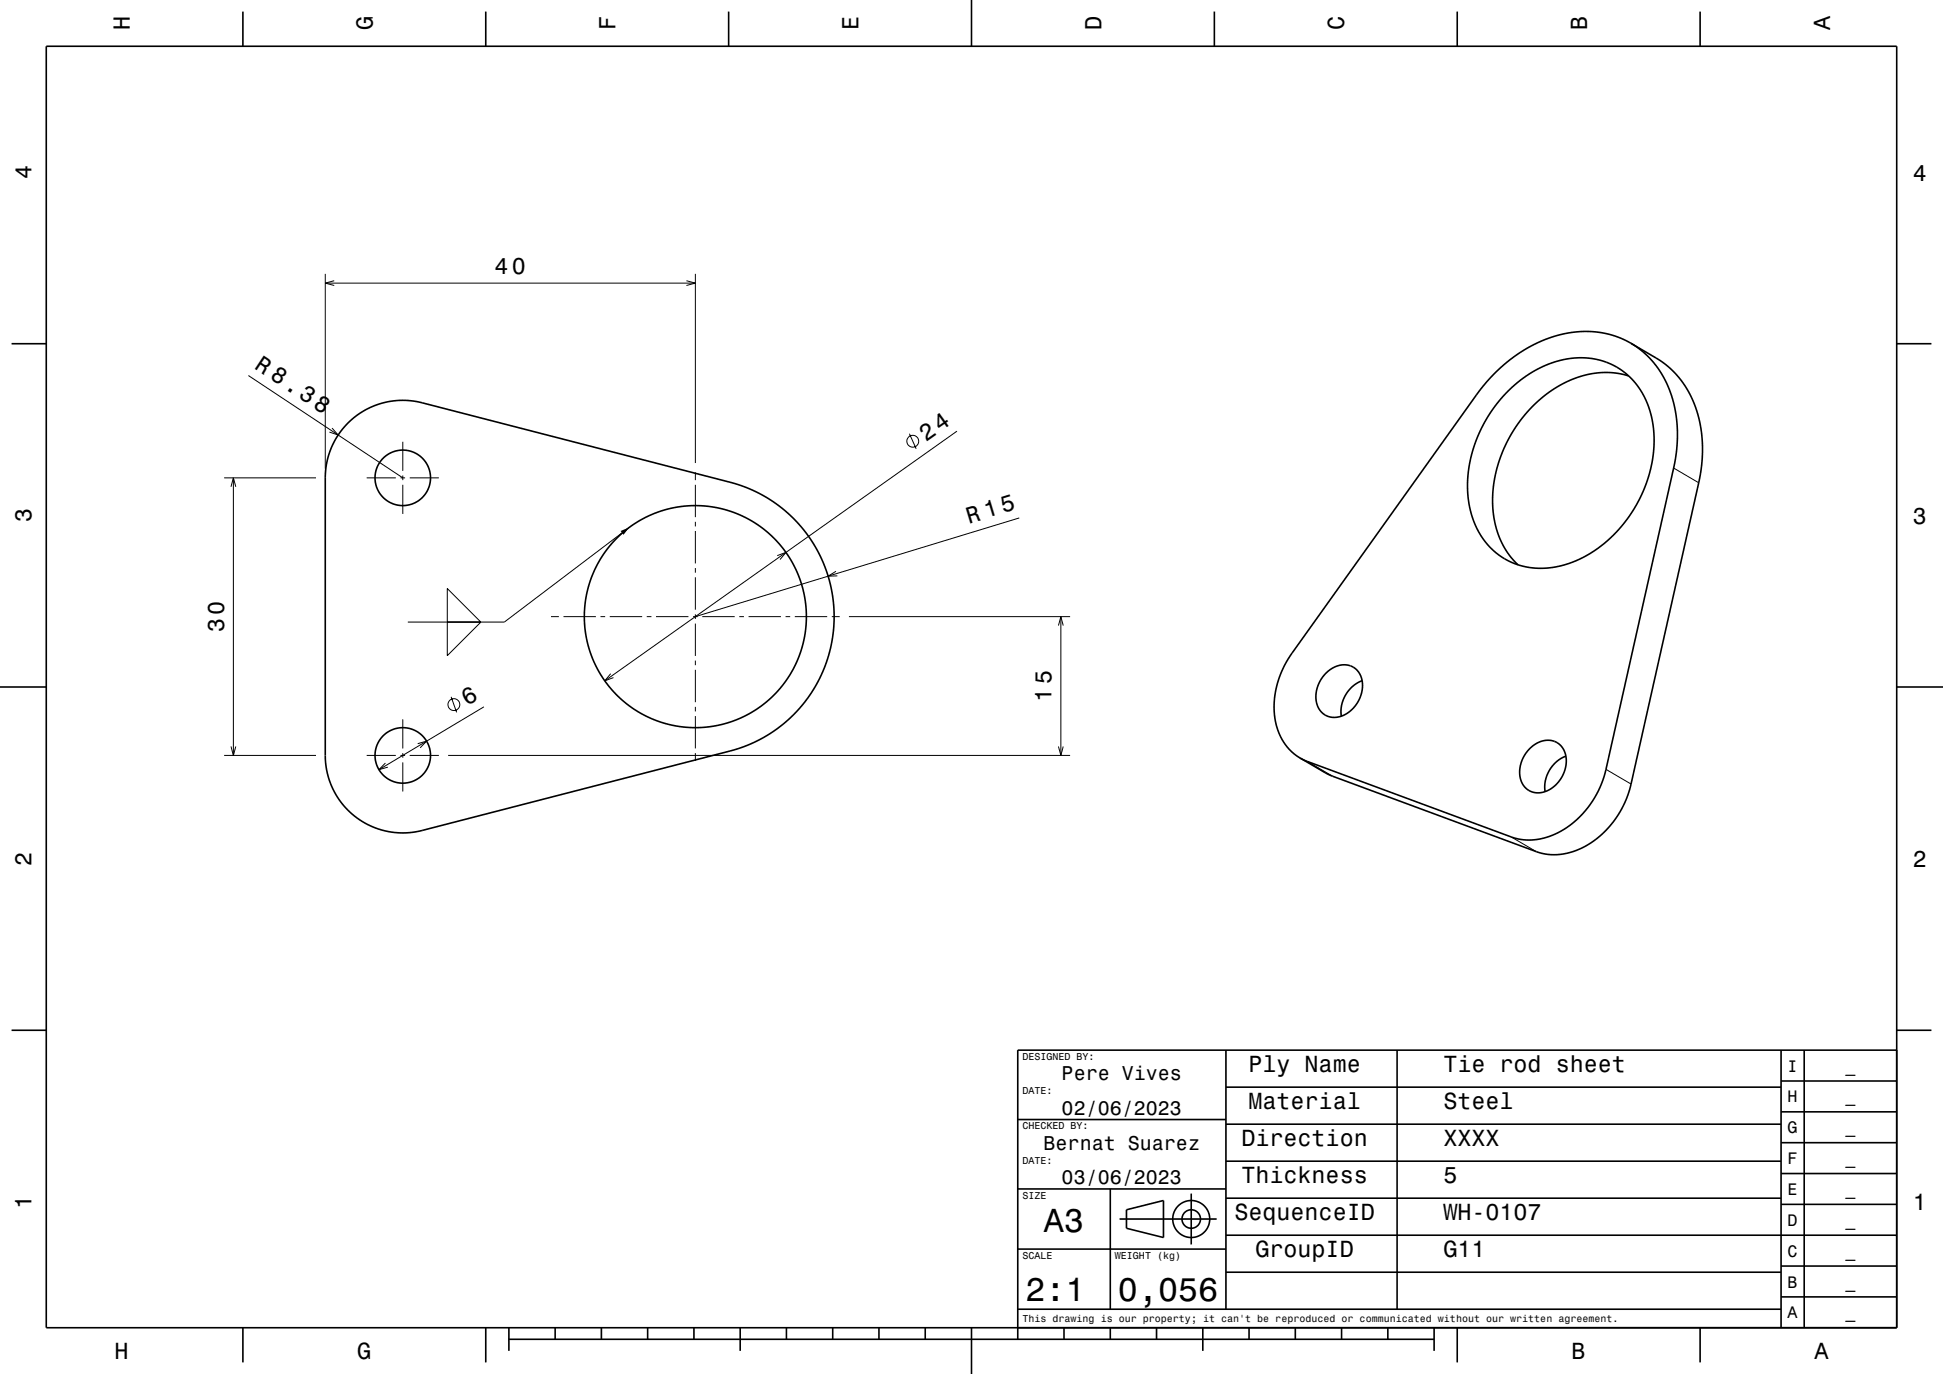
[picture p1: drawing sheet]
<svg xmlns="http://www.w3.org/2000/svg" width="420mm" height="297mm" viewBox="0 0 420 297" stroke-linecap="round" stroke-linejoin="round" font-family="sans-serif">
<g fill="none" stroke="#000" stroke-width=".22">
<path d="M70.3 59.2v42.1M150.3 59.2v40.9M70.3 61.2h80M72.2 60.7l-1.9 .5 1.9 .5M148.4 60.7l1.9 .5-1.9 .5M53.7 81.2l33.4 22.1M71.8 92.5l1.3 1.5-1.9-.6M87.1 95.5v6.3M196.6 93.7l1.4 3.3M206.9 93.2l-76.2 54M48.5 103.3h19.8M49.9 105.2l.5-1.9 .6 1.9"/>
<path d="M50.4 103.3v60M79.3 103.3h6.3M86.6 103.3h1M87.1 102.8v1M87.1 104.8v6.3M88.6 103.3h6.3M134.5 115.2l-25.5 19.3h-20.8M150.3 102.1v1.7M150.3 104.8v7M150.3 112.8v1M150.3 114.8v7M220.3 112l-70 21.3"/>
<path d="M361.8 101.2l5.4 3.2M96.7 127.2l7.2 7.3h-7.2zM96.7 134.5h7.2l-7.2 7.2zM119.1 133.3h1.7M121.8 133.3h7M129.8 133.3h1M131.8 133.3h7M139.8 133.3h1M141.8 133.3h7M149.8 133.3h1M150.3 122.8v1M150.3 124.8v7"/>
<path d="M150.3 132.8v1M150.3 134.8v7M151.8 133.3h7M159.8 133.3h1M161.8 133.3h7M168 120.1l1.9-.7-1.3 1.5M169.8 133.3h1M171.8 133.3h7M179.8 133.3h1.7M180.7 123.5l-1.7 1h2M183.5 133.3h47.8M228.8 135.2l.5-1.9 .5 1.9"/>
<path d="M229.3 133.3v30M87.1 155.5v6.3M97.5 150.6l1.2 3.4M104.6 152.8l-22.7 13.6M132 145.6l-1.3 1.6 1.9-.7M150.3 142.8v1M150.3 144.8v7M150.3 152.8v1M150.3 154.8v7M48.5 163.3h19.8M49.9 161.4l.5 1.9 .6-1.9M79.3 163.3h6.3"/>
<path d="M83.3 164.9l-1.4 1.5 1.9-.6M86.6 163.3h1M87.1 162.8v1M87.1 164.8v6.3M88.6 163.3h6.3M90.3 160.8l1.9-.6-1.4 1.4M96.9 163.3h134.4M150.3 162.8v1.7M228.8 161.4l.5 1.9 .5-1.9M282.6 164.6l5.5 3.2M347.2 166.3l5.4 3.2M326.7 180.9l5.4 3.2"/>
<circle cx="197.3" cy="95.4" r="1.28"/>
<circle cx="98.1" cy="152.3" r="1.28"/>
</g>
<g fill="none" stroke="#000" stroke-width=".35">
<path d="M10 10h400v277h-400zM52.5 2.5v7.5M105 2.5v7.5M157.5 2.5v7.5M210 0v10M262.5 2.5v7.5M315 2.5v7.5M367.5 2.5v7.5M2.5 74.3h7.5M352.6 74.2l2.3 1.6 2.3 2.2 1.9 2.6 1.6 3.1 1 3.3 .7 3.2 .2 3.4-.2 3.6-.5 3.5-14.8 65.9-.7 2.3-.9 2.1-1.1 1.9-1.3 1.9-1.5 1.6-1.8 1.7-1.7 1.2-1.9 1-1.8 .7-2.1 .5-1.9 .1-1.8-.2-1.9-.5-44.1-16.3-1.6-.8M352.6 74.2l-3.6-1.6-1.9-.5-2.2-.4-2.2-.1-2.3 .2-4.4 .9-2.1 .7-2.4 1.1-4.2 2.6-3.9 3.3-3.3 3.7-40.8 57.1-1.8 3-1.1 2.7-.8 3.3-.2 2.8 .3 2.7 .8 2.7 1.1 2.2 1.5 1.8 1.9 1.4M352.6 74.2l7.3 4.5 2.4 2.2 2 2.6 1.7 3.2 1.2 3.7 .7 3.7 .1 4.1-.3 3.1-.5 3.1-14.8 65.6-1.4 3.9-1.2 2.2-1.1 1.7-1.5 1.6-1.8 1.7-1.9 1.4-2.1 1-1.8 .7-2.1 .5-1.9 .1-2-.3-1.5-.4-44.3-16.4-6.8-3.9"/>
<path d="M410 74.3h7.5M75.3 91.3l1.5-1.3 1.7-1.1 1.7-.9 1.9-.7 2-.5 1.9-.2h2l2 .2 68.1 17.5 3.6 1.2 3.1 1.5 2.4 1.5 2.4 1.8 2 1.9 2.2 2.4 1.8 2.6 1.4 2.4 1.2 2.7 1 2.9 .7 2.9 .3 3 .1 3-.2 2.7-.4 2.7-.7 2.7-1.1 2.8-1.4 2.9-1.5 2.4-1.6 2.2-1.9 2-2.4 2.2-2.2 1.6-2.6 1.5-2.5 1.2-2.8 1-68.5 17.7-3.3 .3-2.7-.2-2.9-.7-2.7-1.2-1.9-1.2-1.5-1.3-1.6-1.7-1.2-1.8-.9-1.8-.8-1.9-.5-2.2-.2-2v-61.8l.5-2.9 1.1-3.1 1.3-2.4zM325.9 84.6l2-1.8 2.1-1.6 2-1.2 2.2-1.1 2.3-.8 2.3-.5 2.3-.3 2.3 .1 2.3 .4 1.9 .6 2 1 1.6 1.1 1.6 1.5 1.4 1.7 1.1 1.7 .9 2.1 .8 2.5 .4 2.2 .1 2.2v2.8l-.3 2.4-.6 2.6-.8 2.6-1.1 2.5-2.5 4.3-1.5 2-2 2.2-2 1.7-2.1 1.6-2.2 1.3-2.5 1.1-3.6 1-3.1 .3-3.2-.2-3-.9-2.6-1.5-2.4-2-2.1-2.7-1.3-2.8-1-3.6-.4-3.3 .2-3.7 .7-3.8 1.3-3.8 1.6-3.3 2.3-3.6zM352.1 81.3l-3.3-.7h-3.7l-3.2 .7-3.5 1.4-3.4 2-3.2 2.6-2.8 3.1-2.4 3.5-1.8 3.8-1.3 3.8-.7 4-.1 3.9 .4 3.6 1.1 3.5 1.7 3 2.2 2.6M0 148.5h10M286.6 145.6a4.7 4.7 0 0 1 6.6-.9 6.1 6.1 0 0 1-.5 8.2 4.9 4.9 0 0 1-6.7 1.3 6 6 0 0 1 .1-8.1zM294.4 147.1a7.2 7.2 0 0 0-4.4 7.7M410 148.5h10M330.6 161.9a4.7 4.7 0 0 1 6.6-.9 6.1 6.1 0 0 1-.5 8.2 4.9 4.9 0 0 1-6.7 1.3 5.9 5.9 0 0 1 .1-8.1zM338.5 163.5a7.2 7.2 0 0 0-4.5 7.6M2.5 222.7h7.5M265 235h120"/>
<path d="M265 227v56M302 227v56M385 233.7h25M385 227v60M390 227v60M410 222.7h7.5M410 227h-190v62.5M220 257h45M220 242h45M240 257v26M257.5 258v11M265 259h120"/>
<path d="M265 251h120M265 243h120M385 253.7h25M385 247h25M385 240.3h25M220 270h45M242 263.5h21M243.5 261.5l8-2v8l-8-2zM265 275h120M265 267h145M385 273.7h25M385 260.3h25"/>
<path d="M52.5 287v7.5M105 287v7.5M110 289.5h200M110 287v5M120 287v2.5M130 287v2.5M140 287v2.5M150 287v2.5M160 287v5M170 287v2.5M180 287v2.5M190 287v2.5"/>
<path d="M200 287v2.5M210 287v10M220 283h165M230 287v2.5M240 287v2.5M250 287v2.5M260 287v5M270 287v2.5M280 287v2.5M290 287v2.5M300 287v2.5M310 287v5"/>
<path d="M315 287v7.5M367.5 287v7.5M385 280.3h25"/>
<circle cx="87.1" cy="103.3" r="6"/>
<circle cx="150.3" cy="133.3" r="24"/>
<circle cx="87.1" cy="163.3" r="6"/>
<circle cx="257.5" cy="263.5" r="2"/>
<circle cx="257.5" cy="263.5" r="4"/>
</g>
<path d="M134.2 114.8l1.8-.8-1.2 1.6z" fill-rule="evenodd" fill="#000"/>
<g font-size="7.2">
<text x="225.7" y="266.3">A3</text>
<text x="221.7" y="281.3">2:1</text>
<text x="241.7" y="281.3">0,056</text>
</g>
<g font-size="5.1">
<text x="200.2" y="95.5" transform="rotate(-35 200.2 95.5)">24</text>
<text x="209.4" y="113.2" transform="rotate(-17 209.4 113.2)">R 15</text>
</g>
<g font-size="5">
<text x="28.1" y="6.5" transform="rotate(-90 28.1 6.5)">H</text>
<text x="80.6" y="6.5" transform="rotate(-90 80.6 6.5)">G</text>
<text x="133.1" y="6.5" transform="rotate(-90 133.1 6.5)">F</text>
<text x="185.6" y="6.5" transform="rotate(-90 185.6 6.5)">E</text>
<text x="238.1" y="6.5" transform="rotate(-90 238.1 6.5)">D</text>
<text x="290.6" y="6.5" transform="rotate(-90 290.6 6.5)">C</text>
<text x="343.1" y="6.5" transform="rotate(-90 343.1 6.5)">B</text>
<text x="395.6" y="6.5" transform="rotate(-90 395.6 6.5)">A</text>
<text x="6.8" y="38.7" transform="rotate(-90 6.8 38.7)">4</text>
<text x="413.5" y="39">4</text>
<text x="106.9" y="59.2">40</text>
<text x="54.8" y="79.5" transform="rotate(34 54.8 79.5)">R 8.38</text>
<text x="6.8" y="112.9" transform="rotate(-90 6.8 112.9)">3</text>
<text x="413.5" y="113.2">3</text>
<text x="48.5" y="136.7" transform="rotate(-90 48.5 136.7)">30</text>
<text x="101" y="152.6" transform="rotate(-31 101 152.6)">6</text>
<text x="227.3" y="151.7" transform="rotate(-90 227.3 151.7)">15</text>
<text x="6.8" y="187.1" transform="rotate(-90 6.8 187.1)">2</text>
<text x="413.5" y="187.4">2</text>
<text x="269.9" y="231.8">Ply Name</text>
<text x="312" y="231.8">Tie rod sheet</text>
<text x="269.9" y="239.8">Material</text>
<text x="312" y="239.8">Steel</text>
<text x="268.3" y="247.8">Direction</text>
<text x="312" y="247.8">XXXX</text>
<text x="268.3" y="255.8">Thickness</text>
<text x="312" y="255.8">5</text>
<text x="6.8" y="261.3" transform="rotate(-90 6.8 261.3)">1</text>
<text x="266.8" y="263.8">SequenceID</text>
<text x="312" y="263.8">WH-0107</text>
<text x="413.5" y="261.6">1</text>
<text x="271.4" y="271.8">GroupID</text>
<text x="312" y="271.8">G11</text>
<text x="24.7" y="293.8">H</text>
<text x="77.2" y="293.8">G</text>
<text x="339.7" y="293.8">B</text>
<text x="392.2" y="293.8">A</text>
</g>
<g font-size="4.3">
<text x="229.5" y="233.5">Pere Vives</text>
<text x="229.5" y="241">02/06/2023</text>
<text x="225.6" y="248.5">Bernat Suarez</text>
<text x="229.5" y="256">03/06/2023</text>
</g>
<g font-size="3.6">
<text x="386.4" y="231.6">I</text>
<text x="398.9" y="231.6">_</text>
<text x="386.4" y="238.3">H</text>
<text x="398.9" y="238.3">_</text>
<text x="386.4" y="245">G</text>
<text x="398.9" y="245">_</text>
<text x="386.4" y="251.6">F</text>
<text x="398.9" y="251.6">_</text>
<text x="386.4" y="258.3">E</text>
<text x="398.9" y="258.3">_</text>
<text x="386.4" y="265">D</text>
<text x="398.9" y="265">_</text>
<text x="386.4" y="271.6">C</text>
<text x="398.9" y="271.6">_</text>
<text x="386.4" y="278.3">B</text>
<text x="398.9" y="278.3">_</text>
<text x="386.4" y="285">A</text>
<text x="398.9" y="285">_</text>
</g>
<g font-size="2.2">
<text x="221" y="229.1">DESIGNED BY:</text>
<text x="221" y="236.6">DATE:</text>
<text x="221" y="244.1">CHECKED BY:</text>
<text x="221" y="251.6">DATE:</text>
<text x="221" y="259.1">SIZE</text>
<text x="221" y="272.1">SCALE</text>
<text x="241" y="272.1">WEIGHT (kg)</text>
<text x="221" y="285.8">This drawing is our property; it can't be reproduced or communicated without our written agreement.</text>
</g>
</svg>
